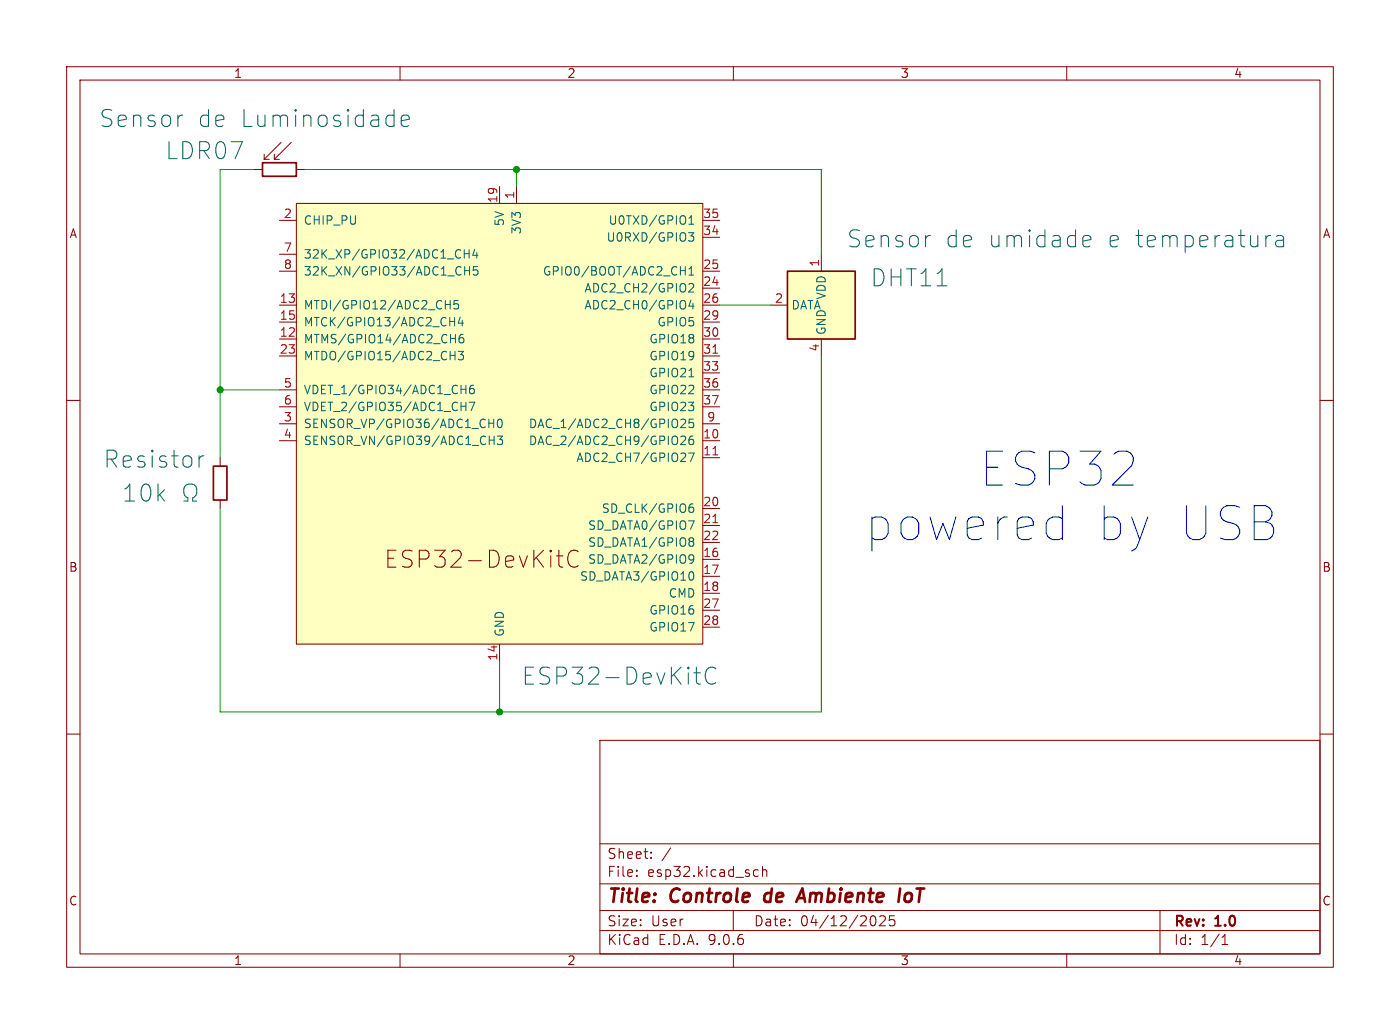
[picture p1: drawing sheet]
<svg xmlns="http://www.w3.org/2000/svg" width="210mm" height="155mm" viewBox="0 0 210 155" stroke-linecap="round" stroke-linejoin="round" font-family="sans-serif">
<g fill="none" stroke="#840000" stroke-width=".15">
<path d="M10 10h190v134.9h-190zM12 12h186v130.9h-186zM60 10v2M110 10v2M160 10v2M10 60h2M198 60h2M10 110h2M90 110.9h108v32h-108zM198 110h2M90 139.4h108M90 136.4h108"/>
<path d="M90 132.4h108M90 126.4h108M95.5 131.2v.1M95.5 130.4v.1M97.7 128.5v.1M97.7 127.7v.1M100.6 127.1l-1.3 1.9M110 136.4v3M113.2 131.3h.5M113.2 130.4h.5M114.4 130.5a.37 .37 0 0 1 .6 0v.8M114.4 129.8v1.5"/>
<path d="M131 137.2a.94 .94 0 0 1 0 1.5M131.9 137.4l.3-.2 .5 .1a.41 .41 0 0 1 0 .6l-.8 .8h.9M134.2 137.2h-.8v.7l.2-.1 .5 .1 .1 .2v.5l-.3 .1h-.3l-.2-.1M174 136.4v6.5M60 142.9v2M110 142.9v2M160 142.9v2M183.3 141.5h.9M183.3 140.5l.4-.5v1.5"/>
</g>
<path d="M114.8 134l-.2 .8 .3 .3M119.4 135.1l.9-2 .5 2M119.7 134.6h.9M136.4 133.8a.62 .62 0 0 0-.7 .4v.8a.52 .52 0 0 0 .8 0" fill="none" stroke="#840000" stroke-width=".4"/>
<path d="M44.4 30.5h61v66h-61z" fill="#ffffc2"/>
<g fill="none" stroke="#840000" stroke-width=".15">
<path d="M41.9 33h2.5M41.9 38.1h2.5M44.4 30.5h61v66h-61zM74.9 27.9v2.6M77.5 27.9v2.6M105.4 33h2.5M105.4 35.6h2.5M41.9 40.6h2.5M41.9 45.7h2.5M41.9 48.3h2.5M41.9 50.8h2.5M41.9 53.3h2.5"/>
<path d="M41.9 58.4h2.5M105.4 40.6h2.5M105.4 45.7h2.5M105.4 48.3h2.5M105.4 50.8h2.5M105.4 53.3h2.5M105.4 58.4h2.5M105.4 43.2h2.5M105.4 55.9h2.5M41.9 61h2.5M41.9 63.5h2.5M41.9 66h2.5"/>
<path d="M105.4 61h2.5M105.4 63.5h2.5M105.4 66h2.5M105.4 68.6h2.5M105.4 76.2h2.5M105.4 78.7h2.5M74.9 96.5v2.6M83.5 83.3h.9M83.8 84.6l.1 .3 .5 .1M86.7 82.7a.95 .95 0 0 0-1.1-.1 .95 .95 0 0 0-.4 .9 1.08 1.08 0 0 0 .2 1.2 1.08 1.08 0 0 0 1.2 .2l.1-.2M105.4 81.3h2.5M105.4 83.8h2.5"/>
<path d="M105.4 86.4h2.5M105.4 88.9h2.5M105.4 91.4h2.5M105.4 94h2.5"/>
</g>
<g fill="none" stroke="#006464" stroke-width=".15">
<path d="M69.6 37.4v1.3M69.6 38h.8M69.7 39.9v1.3M70.4 37.4v1.3M70.4 39.9v1.3M71.2 37.3l-.3 1h.8M71.5 37.8v.9M71.6 39.9h-.6v.7l.1-.2 .5 .1 .1 .2-.1 .4-.1 .1-.5-.1M102.8 39.9v1.3M103.3 34.9h.8l-.5 .5 .4 .1v.5l-.2 .1h-.5M103.3 33.6h.8M103.3 32.7l.4-.4v1.3"/>
<path d="M66.8 45.6h.7M67.5 48.2h.7M67.5 45v1.3M67.5 53.3h.7M67.6 50.7h.7M68.2 47.6v1.2M68.2 52.6v1.3M68.3 50.1v1.3M68.7 45h-.6v.6l.1-.1 .5 .1 .1 .2-.1 .4-.2 .1-.4-.1M68.7 52.6h.8l-.4 .5 .4 .2v.5l-.2 .1h-.4l-.2-.1M69 47.5l-.3 .9h.8M69.2 58.3h.7"/>
<path d="M69.3 48v.8M69.5 50.1a.5 .5 0 0 0-.7 .6v.4l.2 .2 .3 .1 .2-.1 .1-.5-.1-.1-.4-.1-.3 .2M69.7 40.6h.7M69.9 57.7v1.3M71 57.7a.5 .5 0 0 0-.6 .6v.5l.1 .1 .4 .1 .2-.1v-.4l-.1-.2-.3-.1-.3 .3M102.1 40.6h.7M103.3 41.2h.8M103.3 40.3l.4-.4v1.3M103.3 42.6l.5-.1 .2 .1 .1 .3-.8 .9h.8M103.3 56.5h.8M103.6 45l-.3 .9h.8M103.9 45.5v.8"/>
<path d="M69.2 60.9h.7M69.9 60.3v1.2M70.4 60.3h.8l-.5 1.2M73.3 63.4h.8M73.4 66h.7M74.1 62.8v1.3M74.1 65.3v1.3M74.6 65.3h.8l-.4 .5 .3 .2v.5l-.2 .1h-.3l-.2-.1M74.8 62.9l.1-.1a.69 .69 0 0 1 .5 .5 .69 .69 0 0 1-.3 .7l-.1 .1a.69 .69 0 0 1-.5-.6 .69 .69 0 0 1 .3-.6zM102.1 62.9l.5-.1 .2 .1v.3l-.7 .9h.7M102.1 65.5l.5-.2 .2 .2v.2l-.7 .9h.7M103.3 67.9h.8l-.5 1.3"/>
<path d="M103.3 78h.8l-.5 1.3M103.4 76.1l.4-.1 .3 .2-.2 .5h-.5M103.9 65.3a.5 .5 0 0 0-.6 .6v.5l.1 .2h.4l.2-.1 .1-.4-.2-.2-.3-.1-.3 .3M103.9 75.5a.45 .45 0 0 0-.5 .3M104 62.8h-.6l-.1 .6 .2-.1 .4 .1 .2 .1-.1 .5-.2 .1-.5-.1M103.4 85.8l.2-.1a.69 .69 0 0 1 .5 .5 .69 .69 0 0 1-.2 .7h-.3l-.2-.1M103.6 80.6h.2l.3 .2-.3 .3M103.6 83.1l.4 .2a.84 .84 0 0 1-.3 1.1M103.6 81.1h.2M103.8 81.1l.3 .3v.2l-.2 .2-.3 .1M104.1 83.7l-.3 .2h-.2M104.1 100.8h1"/>
<path d="M104.4 102.2l.2 .2 .5 .1M107.3 100.2a.95 .95 0 0 0-1-.1 .95 .95 0 0 0-.5 1 1.08 1.08 0 0 0 .3 1.1 1.08 1.08 0 0 0 1.1 .2l.1-.1"/>
</g>
<path d="M106.9 52.9h.7M106.9 68.2h.7M106.9 78.3h.7" fill="none" stroke="#a90000" stroke-width=".15"/>
<path d="M118.1 40.6h10.2v10.2h-10.2z" fill="#ffffc2"/>
<path d="M39.4 24.4h5v2h-5zM118.1 40.6h10.2v10.2h-10.2zM32 69.9h2v5h-2z" fill="none" stroke="#840000" stroke-width=".25"/>
<g fill="none" stroke="#840000" stroke-width=".15">
<path d="M38.1 25.4h1.3M39.6 23.9h.8M39.6 23.1v.8M41.1 23.1v.8M41.1 23.9h.8M42.2 21.3l-2.6 2.6M43.7 21.3l-2.6 2.6M44.4 25.4h1.3M123.2 38.1v2.5M115.6 45.7h2.5M123.2 50.8v2.5M33 68.6v1.3"/>
<path d="M33 74.9v1.3"/>
</g>
<g fill="none" stroke="#006464" stroke-width=".15">
<path d="M27.2 17.3h.2M58.9 17.3l.2 .1M59.1 16.4v2.5M59.1 18.8l-.2 .1M60.2 18.1l1.2-.2-.1-.5-.3-.1h-.5l-.2 .1-.1 .2v1l.1 .2 .2 .1h.5l.3-.1M139.3 35.3h.2M162.5 35.4l.3-.1h.5l.2 .1 .1 .5-1.2 .2M162.5 36.9l.3 .1h.5l.2-.1M190.6 35.3l-.5 .1M191.4 35.4l.3-.1h.5l.2 .1 .1 .3v1.3M192.5 35.9l-.2 .1h-.6a.5 .5 0 0 0-.4 .5 .5 .5 0 0 0 .4 .5h.6l.2-.1M27.6 75.1h.6v-.5a1.08 1.08 0 0 1-.6-1.5 1.08 1.08 0 0 1 1.5-.4 1.17 1.17 0 0 1-.2 1.9v.5h.6"/>
<path d="M29.9 68.3v1.7M30.6 68.3a.65 .65 0 0 0-.7 .5"/>
</g>
<path d="M38.1 25.4h-5.1v43.2M45.7 25.4h77.5v12.7M77.5 25.4v2.5M33 58.4h8.9M107.9 45.7h7.7M123.2 53.3v53.4h-90.2v-30.5M74.9 99.1v7.6" fill="none" stroke="#009600" stroke-width=".15"/>
<path d="M158.8 77.5l.5 .2M159.3 75.8v5.1M159.3 80.6l-.5 .3" fill="none" stroke="#0000c2" stroke-width=".15"/>
<g fill="#009600" stroke="#009600" stroke-width=".15">
<circle cx="74.9" cy="106.7" r=".46"/>
<circle cx="77.5" cy="25.4" r=".46"/>
<circle cx="33" cy="58.4" r=".46"/>
</g>
<g font-size="7.1" fill="#0000c2">
<text x="147" y="73.1">ESP32</text>
<text x="129.9" y="81.3">powered</text>
<text x="164.1" y="81.3">by USB</text>
</g>
<g font-size="3.5" fill="#006464">
<text x="14.9" y="19.3">Sensor</text>
<text x="29.6" y="19.3">de Luminosidade</text>
<text x="24.8" y="24.1">LDR07</text>
<text x="127" y="37.3">Sensor</text>
<text x="141.7" y="37.3">de umidade</text>
<text x="165.9" y="37.3">e temperatura</text>
<text x="130.5" y="43.2">DHT11</text>
<text x="15.5" y="70.3">Resistor</text>
<text x="18.3" y="75.4">10k</text>
<text x="78.2" y="102.8">ESP32-DevKitC</text>
</g>
<text font-size="3.5" fill="#840000" x="57.6" y="85.3">ESP32-DevKitC</text>
<g font-size="2.8" fill="#840000">
<text x="91" y="135.8">Title:</text>
<text x="100.6" y="135.8">Controle</text>
<text x="115.5" y="135.8">de</text>
<text x="121.4" y="135.8">Ambiente</text>
<text x="137.2" y="135.8">IoT</text>
</g>
<g font-size="2.1" fill="#840000">
<text x="91" y="131.6">File:</text>
<text x="91" y="128.9">Sheet:</text>
<text x="97.1" y="131.6">esp32.kicad_sch</text>
<text x="91" y="141.8">KiCad</text>
<text x="91" y="139">Size:</text>
<text x="97.6" y="139">User</text>
<text x="98.7" y="141.8">E.D.A.</text>
<text x="106.3" y="141.8">9.0.6</text>
<text x="113" y="139">Date:</text>
<text x="120" y="139">04/12/2025</text>
<text x="176" y="139.2">Rev:</text>
<text x="176" y="141.8">Id:</text>
<text x="180.1" y="141.8">1/1</text>
<text x="182.4" y="139.2">1.0</text>
</g>
<g font-size="1.8" fill="#840000">
<text x="35" y="11.9">1</text>
<text x="85" y="11.9">2</text>
<text x="135" y="11.9">3</text>
<text x="185" y="11.9">4</text>
<text x="10.3" y="35.9">A</text>
<text x="198.3" y="35.9">A</text>
<text x="10.3" y="85.9">B</text>
<text x="198.2" y="85.9">B</text>
<text x="10.3" y="135.9">C</text>
<text x="198.2" y="135.9">C</text>
<text x="35" y="144.8">1</text>
<text x="85" y="144.8">2</text>
<text x="135" y="144.8">3</text>
<text x="185" y="144.8">4</text>
</g>
<g font-size="1.8" fill="#a90000">
<text x="77.2" y="29.9" transform="rotate(-90 77.2 29.9)">1</text>
<text x="42.5" y="32.8">2</text>
<text x="74.7" y="30.5" transform="rotate(-90 74.7 30.5)">19</text>
<text x="105.4" y="32.8">35</text>
<text x="105.4" y="35.3">34</text>
<text x="42.5" y="37.8">7</text>
<text x="42.5" y="40.4">8</text>
<text x="105.4" y="40.4">25</text>
<text x="122.9" y="40.1" transform="rotate(-90 122.9 40.1)">1</text>
<text x="41.9" y="45.5">13</text>
<text x="105.4" y="42.9">24</text>
<text x="105.4" y="45.5">26</text>
<text x="116.1" y="45.5">2</text>
<text x="41.9" y="48">15</text>
<text x="41.9" y="50.5">12</text>
<text x="41.9" y="53.1">23</text>
<text x="105.4" y="48">29</text>
<text x="105.4" y="50.5">30</text>
<text x="105.4" y="53.1">31</text>
<text x="122.9" y="52.8" transform="rotate(-90 122.9 52.8)">4</text>
<text x="42.5" y="58.2">5</text>
<text x="105.4" y="55.6">33</text>
<text x="105.4" y="58.2">36</text>
<text x="42.5" y="60.7">6</text>
<text x="42.5" y="63.2">3</text>
<text x="42.5" y="65.8">4</text>
<text x="105.4" y="60.7">37</text>
<text x="105.4" y="65.8">10</text>
<text x="106" y="63.2">9</text>
<text x="105.4" y="68.3">11</text>
<text x="105.4" y="75.9">20</text>
<text x="105.4" y="78.5">21</text>
<text x="105.4" y="81">22</text>
<text x="105.4" y="83.6">16</text>
<text x="105.4" y="86.1">17</text>
<text x="105.4" y="88.6">18</text>
<text x="105.4" y="91.2">27</text>
<text x="105.4" y="93.7">28</text>
<text x="74.7" y="99.1" transform="rotate(-90 74.7 99.1)">14</text>
</g>
<g font-size="1.8" fill="#006464">
<text x="45.5" y="33.9">CHIP_PU</text>
<text x="75.8" y="34" transform="rotate(-90 75.8 34)">5V</text>
<text x="78.3" y="35.2" transform="rotate(-90 78.3 35.2)">3V3</text>
<text x="91.2" y="33.9">U0TXD/GPIO1</text>
<text x="45.5" y="39">32K_XP/GPIO32/ADC1_CH4</text>
<text x="45.5" y="41.5">32K_XN/GPIO33/ADC1_CH5</text>
<text x="81.3" y="41.5">GPIO0/BOOT/ADC2_CH1</text>
<text x="90.9" y="36.4">U0RXD/GPIO3</text>
<text x="45.5" y="46.6">MTDI/GPIO12/ADC2_CH5</text>
<text x="87.6" y="44">ADC2_CH2/GPIO2</text>
<text x="87.6" y="46.6">ADC2_CH0/GPIO4</text>
<text x="118.6" y="46.6">DATA</text>
<text x="124.1" y="45" transform="rotate(-90 124.1 45)">VDD</text>
<text x="45.5" y="49.1">MTCK/GPIO13/ADC2_CH4</text>
<text x="45.5" y="51.7">MTMS/GPIO14/ADC2_CH6</text>
<text x="97.3" y="51.7">GPIO18</text>
<text x="98.5" y="49.1">GPIO5</text>
<text x="124.1" y="50.3" transform="rotate(-90 124.1 50.3)">GND</text>
<text x="45.5" y="54.2">MTDO/GPIO15/ADC2_CH3</text>
<text x="45.5" y="59.3">VDET_1/GPIO34/ADC1_CH6</text>
<text x="97.3" y="54.2">GPIO19</text>
<text x="97.3" y="56.7">GPIO21</text>
<text x="97.3" y="59.3">GPIO22</text>
<text x="45.5" y="61.8">VDET_2/GPIO35/ADC1_CH7</text>
<text x="45.5" y="64.4">SENSOR_VP/GPIO36/ADC1_CH0</text>
<text x="79.2" y="64.4">DAC_1/ADC2_CH8/GPIO25</text>
<text x="97.3" y="61.8">GPIO23</text>
<text x="45.5" y="66.9">SENSOR_VN/GPIO39/ADC1_CH3</text>
<text x="79.2" y="66.9">DAC_2/ADC2_CH9/GPIO26</text>
<text x="86.4" y="69.4">ADC2_CH7/GPIO27</text>
<text x="90.2" y="77.1">SD_CLK/GPIO6</text>
<text x="88.1" y="79.6">SD_DATA0/GPIO7</text>
<text x="88.1" y="82.1">SD_DATA1/GPIO8</text>
<text x="86.9" y="87.2">SD_DATA3/GPIO10</text>
<text x="88.1" y="84.7">SD_DATA2/GPIO9</text>
<text x="100.2" y="89.8">CMD</text>
<text x="75.8" y="95.5" transform="rotate(-90 75.8 95.5)">GND</text>
<text x="97.3" y="92.3">GPIO16</text>
<text x="97.3" y="94.8">GPIO17</text>
</g>
</svg>
